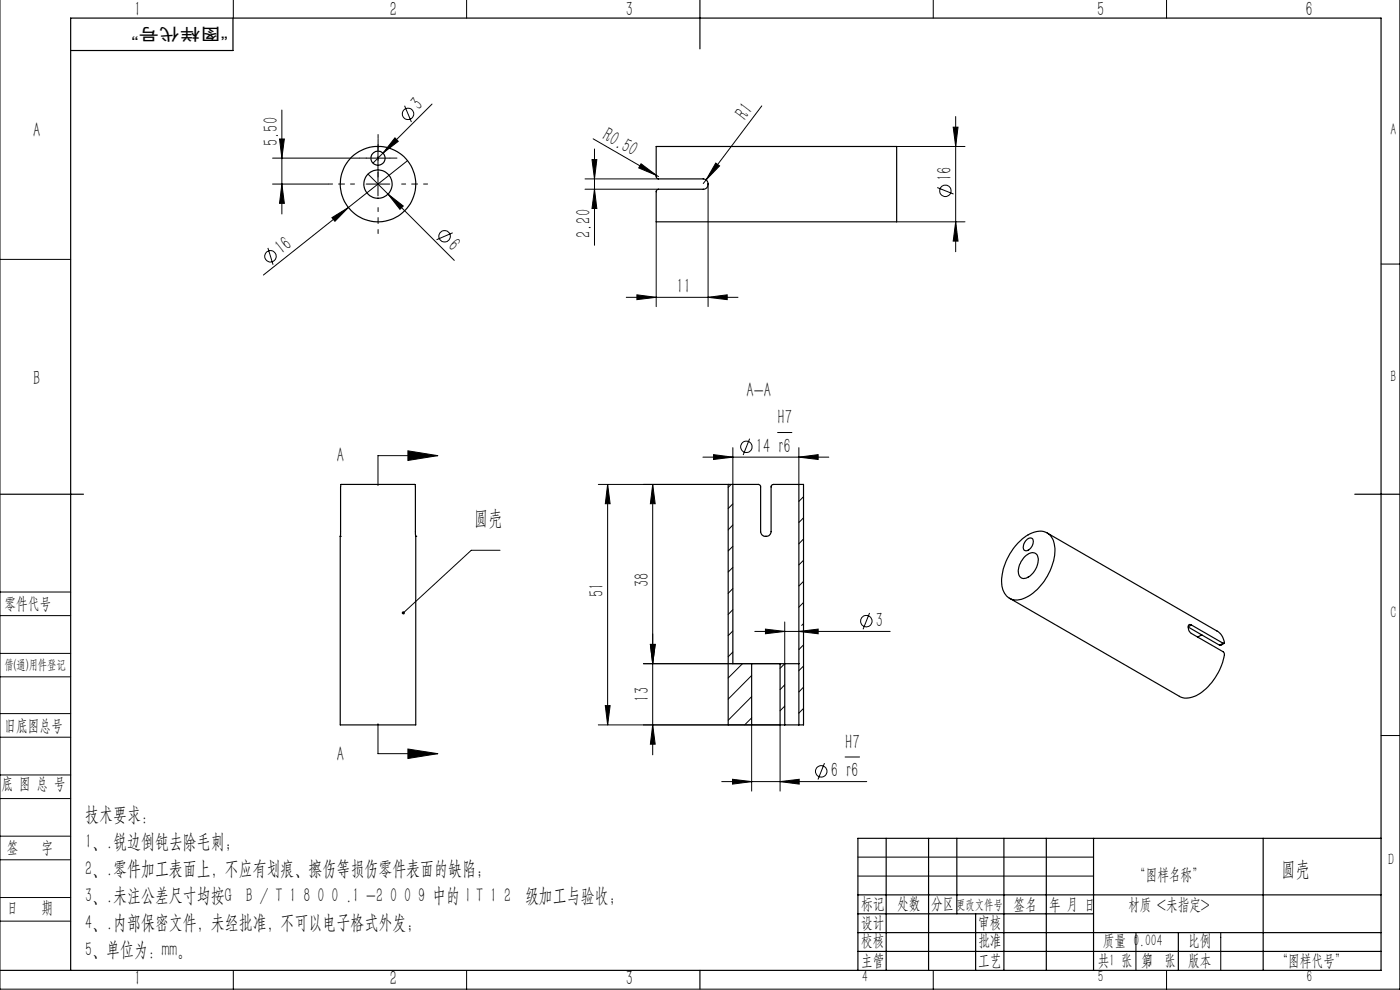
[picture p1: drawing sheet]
<svg xmlns="http://www.w3.org/2000/svg" width="297mm" height="210mm" viewBox="0 0 297 210" stroke-linecap="round" stroke-linejoin="round" font-family="sans-serif">
<g fill="none" stroke="#000" stroke-width=".21">
<path d="M0 -.1v209.9h297v-209.9M49.5 0v3.8M99 0v3.8M198 0v3.8M247.5 0v3.8M57.8 39h11.9M57.8 33.5h18.4M59.3 29.5h1l-.5 4zM59.8 23.3v22.1M59.8 39l.5 4.1h-1zM77.7 39h5M77.7 33.5h5"/>
<path d="M78.1 36.9l18.3 18.3M80.2 31.1v4.9M80.2 36.5v5M83.8 29.2l.7 .8-3.3 2.5zM85.8 22.4l1.5 3.5M86.5 34.1l-30.6 24.2M91.7 22.1l-12.6 12.5M124.1 38h15.6M125.6 33.9h1l-.5 4.1zM125.8 29.4l13.5 7.8M126.1 31.6v20.4M136 34.7l3.3 2.5-3.8-1.6z"/>
<path d="M139.3 37.2l.4 .3M149.8 38.2l-.6 .7M150.2 39.1v25.9M151.8 34.6l.8 .6-2.8 3zM161.6 22.5l-11.8 15.7M190.2 31.1h14.5M198.8 39.8l3.5 1.4M202.2 27h1l-.5 4.1zM202.7 24.7v28.7M0 55h15M56.8 52.6l1.1 3.6M70.4 46.2l3.5-2.2-2.9 2.9z"/>
<path d="M82.3 41.2l3.2 2.5-.7 .7zM96 49.4l-3.4 1.5M124.1 40.1h15.6M126.1 40.1l.5 4.1h-1zM139.2 47.1v17.9M190.2 47.1h14.5M202.7 47.1l.5 4h-1zM293 56h4M132.9 63.1h23.7M135.1 62.5l4.1 .6-4.1 .5zM150.2 63.1l4.1-.6v1.1zM86.5 95.6l6.4 1.1-6.4 1z"/>
<path d="M92.9 96.7h-12.7v6.3M149.1 97h26.7M151.4 96.4l4.1 .6-4.1 .5zM155.5 95v7.8M159 93.1l-1.3 3.4M165 91.7h3M169.5 97l4.1-.6v1.1zM169.5 95v7.8M106.1 116.7h-6.1l-14.4 13.3M126.9 102.8h27.6M128.9 102.8l.5 4h-1zM128.9 102.8v51"/>
<path d="M138.5 102.8l.5 4h-1zM138.5 102.8v57.3M155.1 102.8l-.6 .6M155.5 106.9l-1 1M155.5 111.4l-1 1M155.5 115.9l-1 1M170.5 105.4l-1 1M170.5 118.8l-1 1M170.5 109.8l-1 1M170.5 114.3l-1 1M0 138.6h15M0 125.6h15"/>
<path d="M0 130.6h15M138 136.7h1l-.5 4.1zM155.5 120.4l-1 .9M155.5 124.8l-1 1.1M155.5 129.3l-1 1M155.5 133.8l-1 1M155.5 138.3l-1 1M160.1 133.9h28.7M162.4 133.4l4.1 .5-4.1 .5zM166.5 131.9v8.9l-1 1M169.5 133.9l4.1-.5v1zM170.5 123.3l-1 1"/>
<path d="M170.5 127.8l-1 1M170.5 136.8l-1 1M170.5 132.3l-.4 .4M184.5 130l-1.4 3.5M0 143.6h15M0 156.4h15M0 151.4h15M80.2 153.5v6.4h12.7M86.5 158.9l6.4 1-6.4 1zM126.9 153.8h38.6v14M128.4 149.7h1l-.5 4.1zM136.5 140.8h29"/>
<path d="M138.5 153.8l.5 4.1h-1zM157.5 140.8l-3 3M159.5 143.3l-5 5M159.5 147.8l-5 5M159.5 152.3l-1.5 1.5M159.5 153.8v14M166.5 145.3l-1 1M166.5 149.8l-1 1M170.5 141.3l-1 1M170.5 145.8l-1 1M170.5 150.3l-1 1M293 156h4"/>
<path d="M0 169.4h15M0 164.4h15M0 177.4h15M153.1 165.8h30.8M155.4 165.3l4.1 .5-4.1 .5zM165.5 165.8l4-.5v1zM174.9 161.9l-1.4 3.4M179.3 160.6h3.1M0 182.4h15M0 190.4h15M0 195.4h15M182 181.8h50"/>
<path d="M182 185.8h50M241 197.8v8M259 197.8v8M49.5 205.8v4M99 205.8v4M198 205.8v4M247.5 205.8v4"/>
<circle cx="86.5" cy="24.2" r="1.22"/>
<circle cx="57.4" cy="54.4" r="1.2"/>
<circle cx="94.3" cy="50.1" r="1.21"/>
<circle cx="200.6" cy="40.5" r="1.22"/>
<circle cx="158.3" cy="94.8" r="1.22"/>
<circle cx="183.8" cy="131.8" r="1.22"/>
<circle cx="174.2" cy="163.6" r="1.21"/>
</g>
<path d="M75.2 39h-5.5M80.2 34v-5.5M85.2 39h5.5M80.2 44v5.5" fill="none" stroke="#000" stroke-width=".21" stroke-dasharray="30.5 1.3 1.3 1.3" stroke-dashoffset="29.6"/>
<path d="M77.7 33.5h-1.5M80.2 31v-1.5M80.2 36v1.5M82.7 33.5h1.5" fill="none" stroke="#000" stroke-width=".21" stroke-dasharray="30.5 1.3 1.3 1.3"/>
<g fill="none" stroke="#000" stroke-width=".25">
<path d="M148.5 0v10.4M49.4 3.8v6.9h-34.4M139.2 31.1h51v16h-51v-6.6l.2-.2 .3-.2h9.5a1.1 1.1 0 0 0 1-1.1 1.1 1.1 0 0 0-1-1l-9.7-.1-.3-.4zM0 104.8h17.7M72.2 113.8v40h16v-40M72.2 113.8h.1M72.2 113.8v-10.5a.44 .44 0 0 1 .2-.6 .44 .44 0 0 1 .5 .1h14.6a.44 .44 0 0 1 .5-.1 .44 .44 0 0 1 .1 .6l.1 10.5M88.2 113.8h.1M155.5 102.8h5.4l.4 .2 .1 9.8a1.12 1.12 0 0 0 1.1 1 1.12 1.12 0 0 0 1.1-1l.1-9.9 .4-.1h5.4M155.5 102.8v38h4M155.5 102.8h-1v51h5M169.5 102.8h1v51h-1"/>
<path d="M169.5 102.8v51M216 115.1a5.8 5.8 0 0 1 5.7-2.3 3.8 3.8 0 0 1 2.1 4 11.8 11.8 0 0 1-7.1 10.3 3.2 3.2 0 0 1-4.2-3.2 12.3 12.3 0 0 1 3.5-8.8zM217.5 118a1.67 1.67 0 0 1 2.5-.3 4 4 0 0 1-1.9 4.7 1.3 1.3 0 0 1-1.5 .1 1.3 1.3 0 0 1-.6-1.4 5.3 5.3 0 0 1 1.5-3.1zM217.6 114.7a.84 .84 0 0 1 .8-.6 .84 .84 0 0 1 .8 .5 1.85 1.85 0 0 1-1.7 2.2 1.36 1.36 0 0 1 .1-2.1zM222.1 113.1l36.1 20.8a2.84 2.84 0 0 1 1.4 2.6l-.1-.1M287.4 104.8h9.6M214.1 126.9l36.1 20.8a4.7 4.7 0 0 0 5.3-1.3 12.3 12.3 0 0 0 4.2-7.8l-.2-.3-6.8-3.9a1.69 1.69 0 0 1-.6-1.4M252.1 133l6.6 3.9M252.7 132.6a.38 .38 0 0 0-.6 .1v.3M252.7 132.6l6.8 3.8M252.7 132.6l-.6 .4M255 134.7l-.9 .4"/>
<path d="M259.5 136.4l-.8 .5M259.7 136.5l-.7 .4h-.3M159.5 140.8h6M159.5 153.8h6M159.5 140.8v13M165.5 140.8h1M165.5 153.8h1M165.5 140.8v13M166.5 140.8h3M166.5 153.8h3M166.5 140.8v13M188 177.8v28"/>
<path d="M197 177.8v28M203 177.8v16M213 177.8v28M222 177.8v28M232 177.8v28M268 177.8v28M293 177.8h-111v28M182 189.8h111M182 193.8h50M182 197.8h111M207 193.8v12M250 197.8v8"/>
<path d="M0 205.8h293v-202h-278v202M148.5 205.8v4M182 201.8h111"/>
<circle cx="80.2" cy="33.6" r="1.51"/>
<circle cx="80.2" cy="39" r="3"/>
<circle cx="80.2" cy="39.1" r="8"/>
</g>
<g fill="#000">
<path d="M83.8 29.2l.7 .8-3.3 2.5zM136 34.7l3.3 2.5-3.8-1.6zM151.8 34.6l.8 .6-2.8 3zM70.4 46.2l3.5-2.2-2.9 2.9zM82.3 41.2l3.2 2.5-.7 .7z"/>
<path d="M59.3 29.5h1l-.5 4zM59.8 39l.5 4.1h-1zM202.2 27h1l-.5 4.1zM202.7 47.1l.5 4h-1zM125.6 33.9h1l-.5 4.1zM126.1 40.1l.5 4.1h-1z"/>
<path d="M150.2 63.1l4.1-.6v1.1zM135.1 62.5l4.1 .6-4.1 .5z"/>
<path d="M86.5 95.6l6.4 1.1-6.4 1zM86.5 158.9l6.4 1-6.4 1z"/>
<path d="M85.3 129.8v.4l.3-.2-.3 .2a.34 .34 0 0 0 .5 0 .34 .34 0 0 0-.1-.5 .34 .34 0 0 0-.4 .1zM155.4 165.3l4.1 .5-4.1 .5zM165.5 165.8l4-.5v1zM151.4 96.4l4.1 .6-4.1 .5zM169.5 97l4.1-.6v1.1zM162.4 133.4l4.1 .5-4.1 .5zM169.5 133.9l4.1-.5v1z"/>
<path d="M138 136.7h1l-.5 4.1zM138.5 102.8l.5 4h-1zM128.4 149.7h1l-.5 4.1zM128.9 102.8l.5 4h-1z"/>
<path d="M138 136.7h1l-.5 4.1zM138.5 153.8l.5 4.1h-1z"/>
</g>
<g font-size="4.4">
<text x="28.5" y="3.5">1</text>
<text x="82.7" y="3.5">2</text>
<text x="132.7" y="3.5">3</text>
<text x="232.7" y="3.5">5</text>
<text x="277" y="3.5">6</text>
<text x="88.9" y="23.7" transform="rotate(-45 88.9 23.7)">3</text>
<text x="7.1" y="29.1">A</text>
<text x="127.6" y="29.5" transform="rotate(30 127.6 29.5)">R0.50</text>
<text x="158.2" y="25.6" transform="rotate(-53 158.2 25.6)">R1</text>
<text x="59" y="31" transform="rotate(-90 59 31)">5.50</text>
<text x="201.9" y="38.5" transform="rotate(-90 201.9 38.5)">16</text>
<text x="94.8" y="52.4" transform="rotate(45 94.8 52.4)">6</text>
<text x="125.2" y="50.5" transform="rotate(-90 125.2 50.5)">2.20</text>
<text x="59.8" y="54.1" transform="rotate(-38 59.8 54.1)">16</text>
<text x="143.5" y="62.2">11</text>
<text x="7.1" y="81.6">B</text>
<text x="158.4" y="84.2">A-A</text>
<text x="165" y="90">H7</text>
<text x="71.5" y="98.1">A</text>
<text x="160.4" y="96.1">14 r6</text>
<text x="100.5" y="111.3">圆壳</text>
<text x="137.6" y="124.6" transform="rotate(-90 137.6 124.6)">38</text>
<text x="128.1" y="126.7" transform="rotate(-90 128.1 126.7)">51</text>
<text x="185.8" y="133.1">3</text>
<text x="137.6" y="148.9" transform="rotate(-90 137.6 148.9)">13</text>
<text x="71.5" y="161.3">A</text>
<text x="179.3" y="158.8">H7</text>
<text x="176.2" y="164.9">6 r6</text>
<text x="271.8" y="185.8">圆壳</text>
<text x="28.5" y="208.9">1</text>
<text x="82.7" y="208.9">2</text>
<text x="132.7" y="208.9">3</text>
</g>
<g font-size="4.2">
<text x="18.1" y="174.2">技术要求：</text>
<text x="18.1" y="179.9">1、.锐边倒钝去除毛刺；</text>
<text x="18.1" y="185.6">2、.零件加工表面上，不应有划痕、擦伤等损伤零件表面的缺陷；</text>
<text x="18.1" y="191.4">3、.未注公差尺寸均按G B / T 1 8 0 0 .1 -2 0 0 9 中的 I T 1 2 级加工与验收；</text>
<text x="18.1" y="197.1">4、.内部保密文件，未经批准，不可以电子格式外发；</text>
<text x="18.1" y="202.8">5、单位为：mm。</text>
</g>
<g font-size="3.5">
<text x="48.3" y="6" transform="rotate(-180 48.3 6)">“图样代号”</text>
<text x="295" y="28.5">A</text>
<text x="295" y="81">B</text>
<text x="1" y="129.1">零件代号</text>
<text x="295" y="131">C</text>
<text x="1" y="155">旧底图总号</text>
<text x=".3" y="167.4">底 图 总 号</text>
<text x="1.4" y="180.9">签</text>
<text x="8.8" y="180.9">字</text>
<text x="294.5" y="183.5">D</text>
<text x="240.6" y="186.6">“图样名称”</text>
<text x="1.4" y="193.7">日</text>
<text x="8.8" y="193.7">期</text>
<text x="182.7" y="192.8">标记</text>
<text x="182.7" y="196.8">设计</text>
<text x="190.3" y="192.8">处数</text>
<text x="197.5" y="192.8">分区</text>
<text x="207.5" y="196.8">审核</text>
<text x="215" y="193">签名</text>
<text x="222.6" y="193">年 月 日</text>
<text x="239.3" y="193">材质 &lt;未指定&gt;</text>
<text x="182.7" y="200.8">校核</text>
<text x="207.5" y="200.8">批准</text>
<text x="234" y="200.8">质量 0.004</text>
<text x="252" y="200.8">比例</text>
<text x="182.7" y="205">主管</text>
<text x="182.9" y="208.3">4</text>
<text x="207.5" y="205">工艺</text>
<text x="232.9" y="208.3">5</text>
<text x="232.9" y="205">共 张</text>
<text x="235.3" y="205">1</text>
<text x="242.1" y="205">第1 张</text>
<text x="252" y="205">版本</text>
<text x="270.8" y="205">“图样代号”</text>
<text x="277.1" y="208.3">6</text>
</g>
<g font-size="2.8">
<text x="1" y="141.9">借(通)用件登记</text>
<text x="202.9" y="192.8">更改文件号</text>
</g>
</svg>
